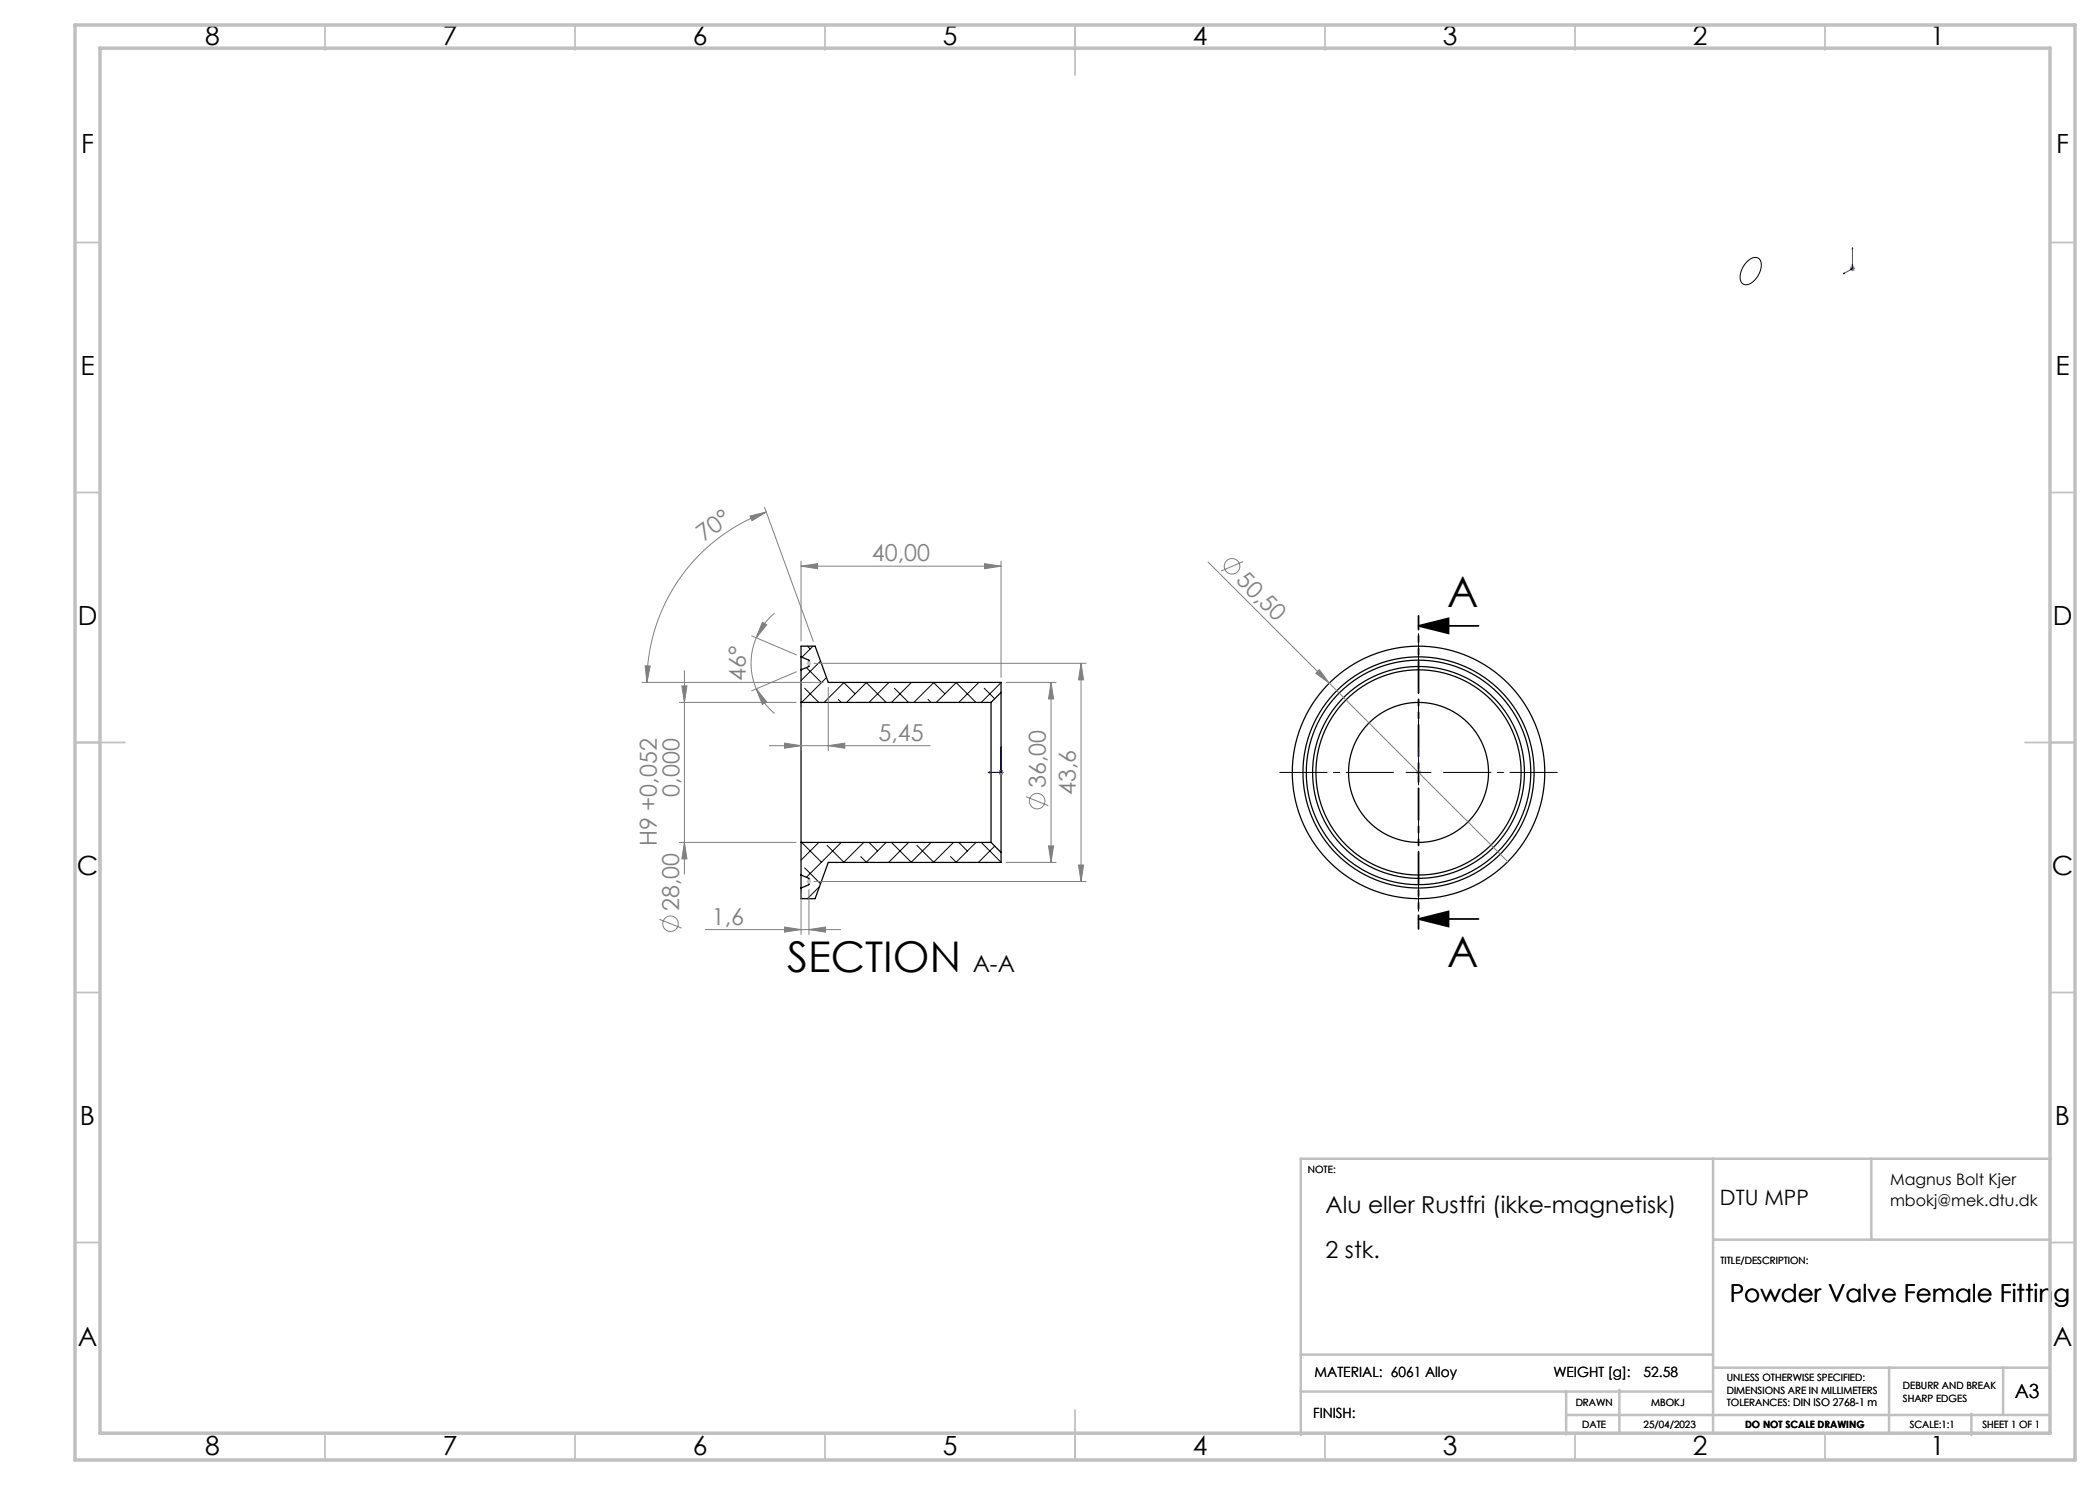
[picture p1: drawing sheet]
<svg xmlns="http://www.w3.org/2000/svg" width="420mm" height="297mm" viewBox="0 0 420 297" stroke-linecap="round" stroke-linejoin="round" font-family="sans-serif">
<g fill="none" stroke="#000" stroke-width=".25">
<path d="M160.2 131.4v2.6M160.2 131.4v-2.2h2.8l2.7 7.3h34.5v2M160.2 134v6.5M160.2 131.4l1.6 .6v1.3l-1.6 .7M200.2 138.5v32M200.2 138.5l-2 2M160.2 140.5v28M160.2 140.5h38M198.2 140.5v28M160.2 175v2.6M160.2 168.5v6.5M160.2 175l1.6 .7v1.2l-1.6 .7"/>
<path d="M160.2 168.5h38M198.2 168.5l2 2M200.2 170.5v2h-34.5l-2.7 7.2h-2.8v-2.1"/>
<circle cx="283.7" cy="154.5" r="25.2"/>
<circle cx="283.7" cy="154.5" r="14"/>
<circle cx="283.7" cy="154.5" r="21.2"/>
<circle cx="283.7" cy="154.5" r="22.5"/>
<circle cx="283.7" cy="154.5" r="23.1"/>
<circle cx="283.7" cy="154.5" r="20.5"/>
</g>
<g fill="none" stroke="#000" stroke-width=".2">
<path d="M349.5 52.3a1.64 1.64 0 0 1 2.5-.3 4.1 4.1 0 0 1-2.2 4.8 1.3 1.3 0 0 1-1.4-.2 1.3 1.3 0 0 1-.4-1.4l.5-1.5zM160.9 137.6l2.9 2.9M161.3 133.5l3 3M161.5 129.2l.5 .6M162.6 129.2l-2.2 2.2M164.1 132.2l-3.9 3.9M165.3 135.5l-5 5M167.7 139.9l.5 .6M168.7 136.5l2.3 2.3M168.8 136.5l-4 4M173.2 136.5l4 4M173.3 136.5l-4 4"/>
<path d="M177.8 136.5l-4 4M178.9 137.6l2.8 2.9M182.2 136.5h.1M182.3 136.5l-4 4M185.6 139.9l.6 .6M186.7 136.5l2.3 2.3M186.8 136.5l-4 4M191.2 136.5l4 4M191.3 136.5l-4 4M195.8 136.5l-4 4M196.8 137.6l2.1 2.2M200.2 136.5l-4 4"/>
<path d="M281.2 154.5h5M283.7 152v5M160.3 168.5l4 3.9M160.9 173.6l3.2 3.2M163.8 168.5l-3.6 3.5M163.9 177.3l-2.4 2.4M165.4 169.1l3.4 3.4M168.2 168.5l-6.9 7M172.1 171.3l1.2 1.2M172.7 168.5l-4 4M173.8 168.5l1.7 1.7M177.2 168.5l-4 4"/>
<path d="M178.3 168.5l3.9 3.9M181.7 168.5l-4 4M183.4 169.1l3.4 3.4M186.2 168.5l-4 4M190.1 171.3l1.2 1.2M190.7 168.5l-4 4M191.8 168.5l1.7 1.7M195.2 168.5l-4 4M196.2 168.5l4 4M198.9 169.2l-3.2 3.3"/>
</g>
<g fill="none" stroke="#808080" stroke-width=".2">
<path d="M370 53.7h1M370.1 53.4l.7 .7M370.5 53.2v1M370.8 53.4l-.7 .7M150 103.2l3.2-.8-2.8 1.7zM152.9 101.5l9.8 26.8M153.2 102.4a36.3 36.3 0 0 0-23.8 34.1M160.2 113.2l3.3-.5v1zM160.2 112.2v16M160.2 113.2h40M196.9 112.7l3.3 .5-3.3 .5zM200.2 112.2v23.3"/>
<path d="M241.6 112.4l24.3 24.2M248.6 112.3l-4.4 1.9M128.4 136.5h36.3M129 133.2h1l-.6 3.3zM136.4 137.2h1l-.5 3.3zM136.9 134.1v40.7M150.3 127.2l9 3.8M151.2 137.8l2.1 2.6-.8 .5zM151.2 127.6a13.1 13.1 0 0 0 0 10.2M151.2 137.8a13.1 13.1 0 0 0 3.7 4.9M152.5 124.5l.8 .5-2.1 2.6zM154.9 122.6a13.1 13.1 0 0 0-3.7 5"/>
<path d="M159.3 134.4l-9 3.8M162.8 132.7h54.4M165.7 137.5v12.6M201.2 136.5h10M210.2 136.5l.5 3.3h-1zM210.2 136.5v36M216.2 132.7v43.6M216.2 132.7l.5 3.3h-1zM263.2 134.7l.7-.8 2 2.7zM265.9 136.6l35.7 35.7M135.9 140.5h23.3M153.9 149.1h32.1"/>
<path d="M156.9 148.6l3.3 .5-3.3 .5zM160.2 141.5v8.6M165.7 149.1l3.3-.5v1zM199.7 154.5h1M199.9 154.1l.7 .7M200.2 154v1M200.6 154.1l-.7 .7M205.2 159.3l4.5 1.8M283.2 154.5h1M283.7 154v1M284.1 154.1l-.7 .7M135.9 168.5h23.3"/>
<path d="M136.9 168.5l.5 3.3h-1zM160.2 178.6v8.3M161.8 177.9v9M162.8 176.3h54.4M201.2 172.5h10M209.7 169.2h1l-.5 3.3zM215.7 173h1l-.5 3.3zM131.9 183.9l4.4 1.7M141.1 185.9h27M156.9 185.4l3.3 .5-3.3 .5zM161.8 185.9l3.3-.5v1z"/>
<circle cx="246.4" cy="113.3" r="1.56"/>
<circle cx="207.4" cy="160.2" r="1.56"/>
<circle cx="134.1" cy="184.7" r="1.56"/>
</g>
<path d="M283.7 125.2h12M283.7 125.2l6-1.5v3zM283.7 183.8h12M283.7 183.8l6-1.5v3z" fill="none" stroke="#000" stroke-width=".35"/>
<path d="M161.3 132.7h1M161.4 132.3l.7 .7M161.8 132.2v1M162.1 132.3l-.7 .7M161.3 176.3h1M161.4 176l.7 .7M161.8 175.8v1M162.1 176l-.7 .7" fill="none" stroke="#c0c0c0" stroke-width=".2"/>
<g fill="none" stroke="#00f" stroke-width=".2">
<path d="M368.7 54.8l.2-.2zM370.1 53.9l.2-.1zM370.5 49.5l-.1 .3zM370.5 52.9l-.1 .2zM370.5 49.5v4.2l-1.8 1.1M197.6 154.5l.3-.1v.1zM200.2 149.4l.1 .2h-.2zM200.2 149.4v5.1h-2.6M283.7 154.4v.1zM283.7 149.4v.2zM283.7 153.5v.2zM283.7 154.5h.1"/>
<path d="M283.7 149.4v5.1"/>
</g>
<path d="M283.7 123.2v62.6" fill="none" stroke="#000" stroke-width=".35" stroke-dasharray="6.3 1.3 1.3 1.3 1.3 1.3" stroke-dashoffset="3.6"/>
<g fill="none" stroke="#c0c0c0" stroke-width=".35">
<path d="M65 5v5M115 5v5M165 5v5M215 5v10M265 5v5M315 5v5M365 5v5M15 48.5h5M410 48.5h5M15 98.5h5M410 98.5h5M15 148.5h10"/>
<path d="M405 148.5h10M15 198.5h5M410 198.5h5M15 248.5h5M410 248.5h5M65 287v5M115 287v5M165 287v5M215 282v10M265 287v5M315 287v5M365 287v5"/>
</g>
<g fill="none" stroke="#c0c0c0" stroke-width=".5">
<path d="M342.6 231.7v54.9M374.3 231.7v16.2M410.2 231.7h-150v55.3M342.6 247.9h67.5M260.2 278.3h82.4M260.2 270.9h82.4M313.2 278.3v8.6M323.9 278v8.6M342.6 273.5h67.4M377.8 273.5v13.1M400.6 273.5v9.3M313.2 283h96.8"/>
<path d="M394.3 282.8v4.2"/>
</g>
<path d="M15 5h400v287h-400zM20 9.6h390v277h-390z" fill="none" stroke="#c0c0c0" stroke-width=".7"/>
<path d="M278.7 154.5h-22.7M283.7 149.5v-22.8M283.7 159.5v22.7M288.7 154.5h22.8" fill="none" stroke="#000" stroke-width=".2" stroke-dasharray="15.2 1.3 1.3 1.3" stroke-dashoffset="5.8"/>
<path d="M283.7 125.2l6-1.5v3zM283.7 183.8l6-1.5v3z" fill="#000"/>
<path d="M215.7 173h1l-.5 3.3zM216.2 132.7l.5 3.3h-1z" fill="#808080"/>
<g fill="#00f">
<path d="M283.7 154.4v.1zM283.7 149.4v.2z"/>
<path d="M283.7 154.4v.1zM283.7 153.5v.2zM368.7 54.8l.2-.2zM370.5 49.5l-.1 .3zM370.1 53.9l.2-.1zM370.5 52.9l-.1 .2zM197.6 154.5h.3v-.1zM200.2 149.4l-.1 .2h.2zM197.6 154.5h.3v-.1zM200.2 149.4l-.1 .2h.2z"/>
</g>
<g fill="#808080">
<path d="M263.2 134.7l.7-.8 2 2.7z"/>
<path d="M156.9 185.4l3.3 .5-3.3 .5zM161.8 185.9l3.3-.5v1zM160.2 113.2l3.3-.5v1zM196.9 112.7l3.3 .5-3.3 .5z"/>
<path d="M156.9 148.6l3.3 .5-3.3 .5zM165.7 149.1l3.3-.5v1z"/>
<path d="M150 103.2l3.2-.8-2.8 1.7zM129 133.2h1l-.6 3.3z"/>
<path d="M209.7 169.2h1l-.5 3.3zM210.2 136.5l.5 3.3h-1z"/>
<path d="M152.5 124.5l.8 .5-2.1 2.6zM151.2 137.8l2.1 2.6-.8 .5zM136.4 137.2h1l-.5 3.3zM136.9 168.5l.5 3.3h-1z"/>
</g>
<g font-size="8.5">
<text x="289.5" y="121.4">A</text>
<text x="157.4" y="194.3">SECTION</text>
<text x="289.5" y="193.4">A</text>
</g>
<g font-size="5.3">
<text x="41" y="8.9">8</text>
<text x="88.5" y="8.9">7</text>
<text x="138.5" y="8.9">6</text>
<text x="188.5" y="8.9">5</text>
<text x="238.5" y="8.9">4</text>
<text x="288.5" y="8.9">3</text>
<text x="338.5" y="8.9">2</text>
<text x="386" y="8.9">1</text>
<text x="16.2" y="30.7">F</text>
<text x="411.2" y="30.7">F</text>
<text x="16.1" y="74.9">E</text>
<text x="411.1" y="74.9">E</text>
<text x="15.5" y="124.9">D</text>
<text x="410.5" y="124.9">D</text>
<text x="15.4" y="174.9">C</text>
<text x="410.4" y="174.9">C</text>
<text x="16" y="224.9">B</text>
<text x="411" y="224.9">B</text>
<text x="15.5" y="269.2">A</text>
<text x="410.5" y="269.2">A</text>
<text x="41" y="290.9">8</text>
<text x="88.5" y="290.9">7</text>
<text x="138.5" y="290.9">6</text>
<text x="188.5" y="290.9">5</text>
<text x="238.5" y="290.9">4</text>
<text x="288.5" y="290.9">3</text>
<text x="338.5" y="290.9">2</text>
<text x="386" y="290.9">1</text>
</g>
<text font-size="4.9" x="345.9" y="260.4">Powder Valve Female Fitting</text>
<g font-size="4.7" fill="#808080">
<text x="140.8" y="108.5" transform="rotate(-36 140.8 108.5)">70°</text>
<text x="174.4" y="112.2">40,00</text>
<text x="247" y="116.3" transform="rotate(45 247 116.3)">50,50</text>
<text x="149.2" y="136.2" transform="rotate(-90 149.2 136.2)">46°</text>
<text x="175.7" y="148.1">5,45</text>
<text x="135.9" y="159.3" transform="rotate(-90 135.9 159.3)">0,000</text>
<text x="209.1" y="157.7" transform="rotate(-90 209.1 157.7)">36,00</text>
<text x="215.2" y="159" transform="rotate(-90 215.2 159)">43,6</text>
<text x="131.3" y="169.2" transform="rotate(-90 131.3 169.2)">H9 +0,052</text>
<text x="135.8" y="182.2" transform="rotate(-90 135.8 182.2)">28,00</text>
<text x="142.4" y="184.9">1,6</text>
</g>
<g font-size="4.7">
<text x="194.5" y="194.3">A-A</text>
<text x="265.1" y="242.5">Alu eller Rustfri (ikke-magnetisk)</text>
<text x="265.1" y="251.6">2 stk.</text>
</g>
<text font-size="4.2" x="344" y="240.9">DTU MPP</text>
<text font-size="3.9" x="403" y="279.6">A3</text>
<g font-size="3.2">
<text x="378" y="237">Magnus Bolt Kjer</text>
<text x="378" y="241.1">mbokj@mek.dtu.dk</text>
</g>
<g font-size="2.8">
<text x="262.9" y="275.4">MATERIAL: 6061 Alloy</text>
<text x="310.7" y="275.4">WEIGHT [g]:</text>
<text x="328.7" y="275.4">52.58</text>
<text x="262.6" y="283.6">FINISH:</text>
</g>
<g font-size="2">
<text x="261.6" y="234.6">NOTE:</text>
<text x="344.1" y="252.7">TITLE/DESCRIPTION:</text>
<text x="315.1" y="281.3">DRAWN</text>
<text x="330.2" y="281.3">MBOKJ</text>
<text x="345.4" y="276.3">UNLESS OTHERWISE SPECIFIED:</text>
<text x="345.4" y="278.8">DIMENSIONS ARE IN MILLIMETERS</text>
<text x="345.4" y="281.3">TOLERANCES: DIN ISO 2768-1 m</text>
<text x="380.6" y="277.8">DEBURR AND BREAK</text>
<text x="380.6" y="280.3">SHARP EDGES</text>
<text x="316.4" y="285.6">DATE</text>
<text x="328.7" y="285.6">25/04/2023</text>
<text x="349" y="285.6">DO NOT SCALE DRAWING</text>
<text x="381.9" y="285.6">SCALE:1:1</text>
<text x="396.5" y="285.6">SHEET 1 OF 1</text>
</g>
</svg>
